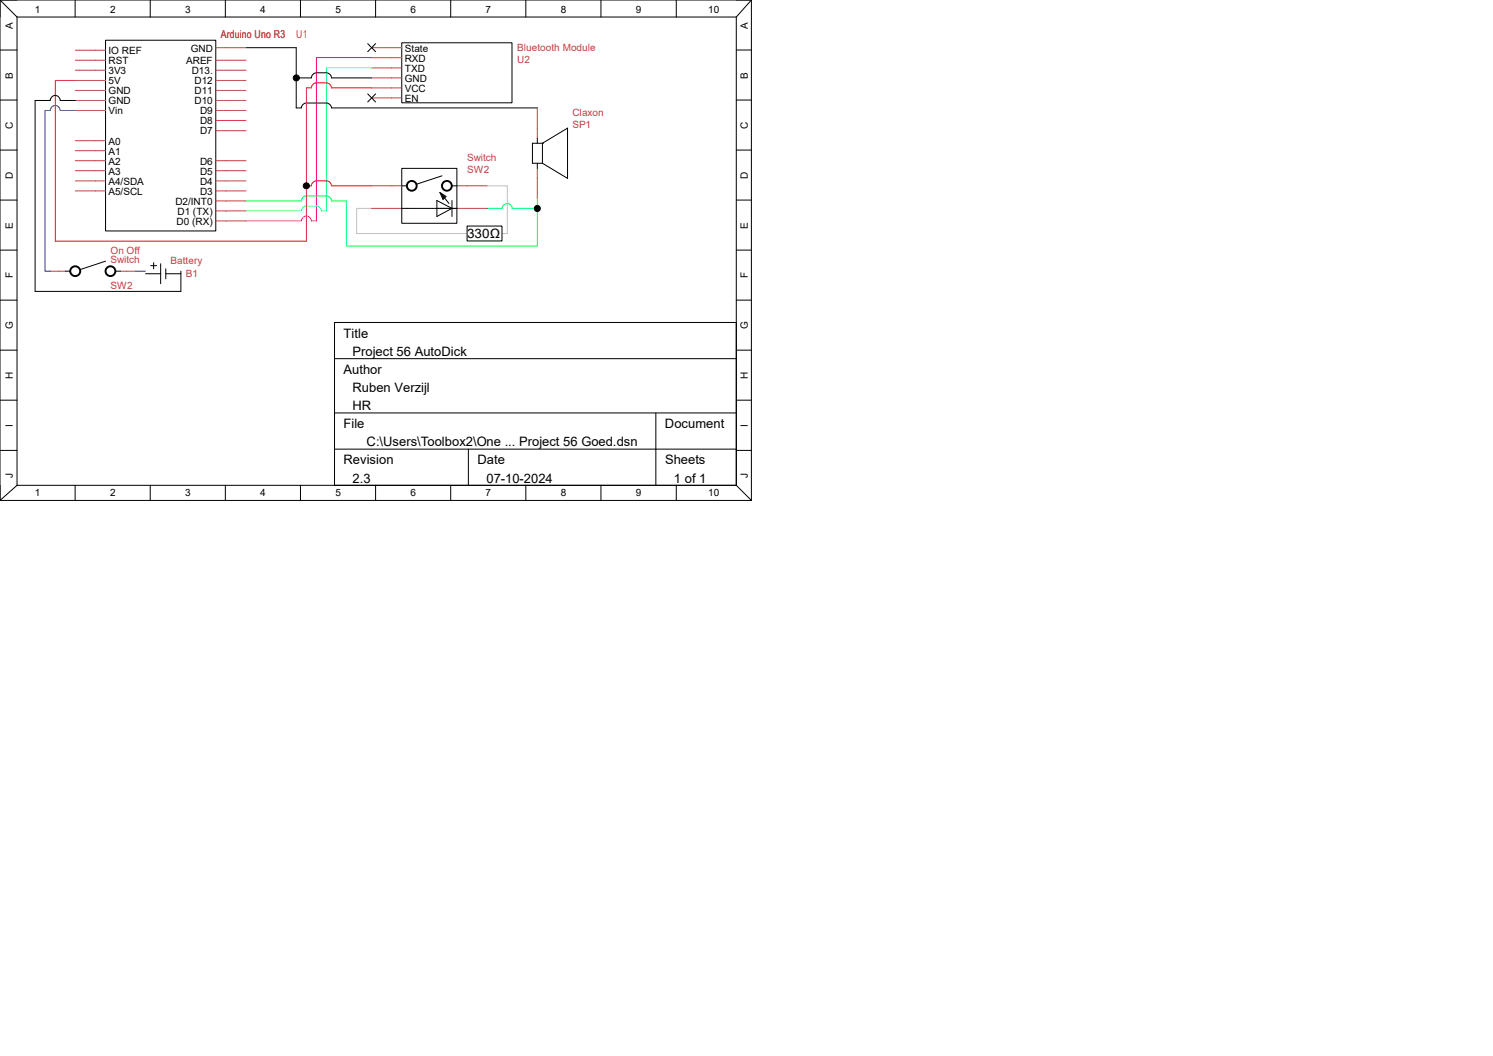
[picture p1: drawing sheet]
<svg xmlns="http://www.w3.org/2000/svg" width="297mm" height="210mm" viewBox="0 0 297 210" stroke-linecap="round" stroke-linejoin="round" font-family="sans-serif">
<g fill="none" stroke="#000" stroke-width=".2">
<path d="M21 8h21.9v37.9h-21.9zM48.9 9.5h10v12h1a1.34 1.34 0 0 1 1.9-1h.6a6.3 6.3 0 0 1 3.1 .2l.3 .3 .2 .5h40.9M58.9 15.5h3a1.27 1.27 0 0 1 1.8-1h.1a1.9 1.9 0 0 1 2 .5l.2 .5h7.9M73.2 8.7l1.5 1.6M73.2 18.7l1.5 1.6M74.7 8.7l-1.5 1.6M74.7 18.7l-1.5 1.6M79.9 8.5h22v11.9h-22zM79.9 33.5h11v10.9h-11zM79.9 37h1M86.9 39.9l3 1.5-3 1.7zM87.5 38.3l1.2 .8-.6 .6z"/>
<path d="M87.7 38.5l1.6 2M87.9 38.7l.6 .5M87.9 38.9l.2 .6 .2-.3M87.9 35l-5.1 1.7M89.9 39.9v3.2M89.9 37h1M106.9 27.5v1M106.9 32.5v1M107.9 28.5h.1M107.9 28.5l5-3v10l-5-3M107.9 28.5h-2v4h2M107.9 28.5v4"/>
<path d="M79.9 41.4h11"/>
</g>
<g fill="none" stroke="#c04040" stroke-width=".2">
<path d="M15 12h6M15 14h6M15 16h6M15 20h6M15 18h6M15 10h6M43 9.5h5.9M43 12h5.9M43 14h5.9M43 16h5.9M43 20h5.9M43 18h5.9"/>
<path d="M73.9 9.5h6M73.9 11.5h6M73.9 13.5h6M73.9 15.5h6M73.9 17.5h6M73.9 19.5h6M15 28h6M15 30h6M15 32h6M15 34h6M15 36h6M15 38h6"/>
<path d="M15 22h6M43 32h5.9M43 34h5.9M43 36h5.9M43 38h5.9M43 22h5.9M43 40h5.9M43 26h5.9M43 24h5.9M73.9 37h6M90.9 37h6M106.9 21.5v6"/>
<path d="M106.9 33.5v6M43 43.9h5.9M43 42h5.9M73.9 41.4h6M86.9 41.4h10"/>
</g>
<path d="M73.9 13.5h-9v28.5h-1a1.27 1.27 0 0 0-1.7-1h-.9a1.07 1.07 0 0 0-1.4 1h-11" fill="none" stroke="#0ff" stroke-width=".2"/>
<path d="M73.9 11.5h-11v32.4h-1a1 1 0 0 0-1-.9 1 1 0 0 0-1 .9h-11" fill="none" stroke="#f0f" stroke-width=".2"/>
<path d="M96.9 37h4v9.4h-29.9v-5h2.9" fill="none" stroke="#c0c0c0" stroke-width=".2"/>
<path d="M106.9 39.5v9.4h-38v-8.9h-2.9a1.2 1.2 0 0 0-1.1-1.1h-3.1a1.39 1.39 0 0 0-1.9 .9v.2h-11M96.9 41.4h3a1 1 0 0 1 1-.9 1 1 0 0 1 1 .9h5" fill="none" stroke="#0f0" stroke-width=".2"/>
<path d="M15 16h-4v32h50v-30.5h.9a1.27 1.27 0 0 1 1.8-1h.1a1.9 1.9 0 0 1 2 .5l.2 .5h7.9M61 37h.9a1.19 1.19 0 0 1 1.7-1h.2a2.16 2.16 0 0 1 1.9 .3l.3 .7h7.9" fill="none" stroke="#f00" stroke-width=".2"/>
<g fill="none" stroke="#000" stroke-width=".38">
<circle cx="81.9" cy="37" r=".97"/>
<circle cx="88.9" cy="37" r=".97"/>
</g>
<g fill="#000" stroke="#000" stroke-width=".2">
<circle cx="59" cy="15.5" r=".61"/>
<circle cx="60.9" cy="37" r=".61"/>
<circle cx="106.9" cy="41.5" r=".6"/>
</g>
<path d="M92.9 45h7v2.9h-7z" fill-rule="evenodd" fill="#fff" stroke="#000" stroke-width=".2"/>
<g fill="none" stroke="#000" stroke-width=".2">
<path d="M0 0h149.5M0 0v99.5M0 0l3.4 3.4M0 9.9h3.4M0 19.9h3.4M3.4 3.4h143.1M3.4 3.4v93.1M14.9 0v3.4M15 20h-3a1 1 0 0 0-1-1 1 1 0 0 0-1 1h-3v38h29v-4.1M29.9 0v3.4M44.8 0v3.4M59.8 0v3.4"/>
<path d="M74.7 0v3.4M89.7 0v3.4M104.6 0v3.4M119.5 0v3.4M134.5 0v3.4M146.5 3.4v93.1M146.5 9.9h3M146.5 19.9h3M149.5 0v99.5M149.5 0l-3 3.4M0 29.8h3.4M0 39.8h3.4"/>
<path d="M146.5 29.8h3M146.5 39.8h3M0 49.7h3.4M0 59.7h3.4M13 53.9h1M21 51.9l-5.1 1.7M23 53.9h1M29 54.4h3M30 52.8h1.2M30.6 52.2v1.3M32 52.5v3.9M33 54.4h3"/>
<path d="M33 53.5v2M146.5 49.7h3M146.5 59.7h3M0 69.6h3.4M0 79.6h3.4M66.5 71.3h80M146.5 64.1h-80v32.4M146.5 69.6h3M146.5 79.6h3M0 99.5h149.5M0 89.6h3.4M3.4 96.5h143.1"/>
<path d="M3.4 96.5l-3.4 3M14.9 96.5v3M29.9 96.5v3M44.8 96.5v3M59.8 96.5v3M66.5 82.1h80M66.5 89.3h80M74.7 96.5v3M89.7 96.5v3M93.2 89.3v7.2M104.6 96.5v3M119.5 96.5v3"/>
<path d="M130.5 82.1v14.4M134.5 96.5v3M146.5 96.5l3 3M146.5 89.6h3"/>
</g>
<path d="M15 22h-3a1 1 0 0 0-1-1 1 1 0 0 0-1 1h-1v31.9h1M27 53.9h2" fill="none" stroke="#00f" stroke-width=".2"/>
<g fill="none" stroke="#000" stroke-width=".38">
<circle cx="15" cy="53.9" r=".99"/>
<circle cx="22" cy="53.9" r=".97"/>
</g>
<path d="M10 53.9h3M24 53.9h3" fill="none" stroke="#c04040" stroke-width=".2"/>
<g font-size="2.6">
<text x="92.9" y="47.4">330Ω</text>
<text x="68.3" y="67.2">Title</text>
<text x="70.1" y="70.8">Project 56 AutoDick</text>
<text x="68.3" y="74.4">Author</text>
<text x="70.1" y="78">Ruben Verzijl</text>
<text x="70.1" y="81.6">HR</text>
<text x="68.3" y="85.2">File</text>
<text x="72.9" y="88.8">C:\Users\Toolbox2\One ... Project 56 Goed.dsn</text>
<text x="132.3" y="85.2">Document</text>
<text x="68.3" y="92.4">Revision</text>
<text x="70.1" y="96">2.3</text>
<text x="95" y="92.4">Date</text>
<text x="96.8" y="96">07-10-2024</text>
<text x="132.3" y="92.4">Sheets</text>
<text x="134.1" y="96">1 of 1</text>
</g>
<g font-size="2.2" fill="#bf4040">
<text x="43.9" y="7.5">Arduino Uno R3</text>
<text x="58.9" y="7.5">U1</text>
</g>
<g font-size="2">
<text x="2.5" y="5.7" transform="rotate(-90 2.5 5.7)">A</text>
<text x="6.9" y="2.6">1</text>
<text x="21.9" y="2.6">2</text>
<text x="36.8" y="2.6">3</text>
<text x="51.8" y="2.6">4</text>
<text x="66.7" y="2.6">5</text>
<text x="81.7" y="2.6">6</text>
<text x="96.6" y="2.6">7</text>
<text x="111.5" y="2.6">8</text>
<text x="126.5" y="2.6">9</text>
<text x="140.9" y="2.6">10</text>
<text x="148.8" y="5.7" transform="rotate(-90 148.8 5.7)">A</text>
<text x="21.6" y="10.8">IO REF</text>
<text x="37.9" y="10.2">GND</text>
<text x="80.6" y="10.2">State</text>
<text x="2.5" y="15.6" transform="rotate(-90 2.5 15.6)">B</text>
<text x="21.6" y="12.7">RST</text>
<text x="21.6" y="14.7">3V3</text>
<text x="21.6" y="16.7">5V</text>
<text x="37" y="12.7">AREF</text>
<text x="38.1" y="14.7">D13.</text>
<text x="38.7" y="16.7">D12</text>
<text x="80.5" y="12.2">RXD</text>
<text x="80.5" y="16.3">GND</text>
<text x="80.6" y="14.2">TXD</text>
<text x="148.8" y="15.6" transform="rotate(-90 148.8 15.6)">B</text>
<text x="21.6" y="22.7">Vin</text>
<text x="21.6" y="18.8">GND</text>
<text x="21.6" y="20.7">GND</text>
<text x="38.7" y="20.7">D10</text>
<text x="38.7" y="18.8">D11</text>
<text x="39.8" y="22.7">D9</text>
<text x="80.5" y="18.2">VCC</text>
<text x="80.5" y="20.2">EN</text>
<text x="2.5" y="25.6" transform="rotate(-90 2.5 25.6)">C</text>
<text x="21.6" y="28.7">A0</text>
<text x="39.8" y="26.7">D7</text>
<text x="39.8" y="24.7">D8</text>
<text x="148.8" y="25.6" transform="rotate(-90 148.8 25.6)">C</text>
<text x="2.5" y="35.6" transform="rotate(-90 2.5 35.6)">D</text>
<text x="21.6" y="30.7">A1</text>
<text x="21.6" y="32.7">A2</text>
<text x="21.6" y="34.7">A3</text>
<text x="39.8" y="34.7">D5</text>
<text x="39.8" y="32.7">D6</text>
<text x="148.8" y="35.6" transform="rotate(-90 148.8 35.6)">D</text>
<text x="21.6" y="36.7">A4/SDA</text>
<text x="21.6" y="38.7">A5/SCL</text>
<text x="34.9" y="40.7">D2/INT0</text>
<text x="39.8" y="38.7">D3</text>
<text x="39.8" y="36.7">D4</text>
<text x="2.5" y="45.5" transform="rotate(-90 2.5 45.5)">E</text>
<text x="35.1" y="44.7">D0 (RX)</text>
<text x="35.3" y="42.7">D1 (TX)</text>
<text x="148.8" y="45.5" transform="rotate(-90 148.8 45.5)">E</text>
<text x="2.5" y="55.4" transform="rotate(-90 2.5 55.4)">F</text>
<text x="148.8" y="55.4" transform="rotate(-90 148.8 55.4)">F</text>
<text x="2.5" y="65.5" transform="rotate(-90 2.5 65.5)">G</text>
<text x="148.8" y="65.5" transform="rotate(-90 148.8 65.5)">G</text>
<text x="2.5" y="75.4" transform="rotate(-90 2.5 75.4)">H</text>
<text x="148.8" y="75.4" transform="rotate(-90 148.8 75.4)">H</text>
<text x="2.5" y="84.9" transform="rotate(-90 2.5 84.9)">I</text>
<text x="148.8" y="84.9" transform="rotate(-90 148.8 84.9)">I</text>
<text x="2.5" y="95" transform="rotate(-90 2.5 95)">J</text>
<text x="148.8" y="95" transform="rotate(-90 148.8 95)">J</text>
<text x="6.9" y="98.7">1</text>
<text x="21.9" y="98.7">2</text>
<text x="36.8" y="98.7">3</text>
<text x="51.8" y="98.7">4</text>
<text x="66.7" y="98.7">5</text>
<text x="81.7" y="98.7">6</text>
<text x="96.6" y="98.7">7</text>
<text x="111.5" y="98.7">8</text>
<text x="126.5" y="98.7">9</text>
<text x="140.9" y="98.7">10</text>
</g>
<g font-size="2" fill="#c04040">
<text x="102.9" y="10.1">Bluetooth Module</text>
<text x="102.9" y="12.4">U2</text>
<text x="113.9" y="23.1">Claxon</text>
<text x="113.9" y="25.4">SP1</text>
<text x="92.9" y="34.5">SW2</text>
<text x="92.9" y="32">Switch</text>
<text x="22" y="50.5">On Off</text>
<text x="22" y="52.3">Switch</text>
<text x="34" y="52.5">Battery</text>
<text x="22" y="57.4">SW2</text>
<text x="37" y="55">B1</text>
</g>
</svg>
